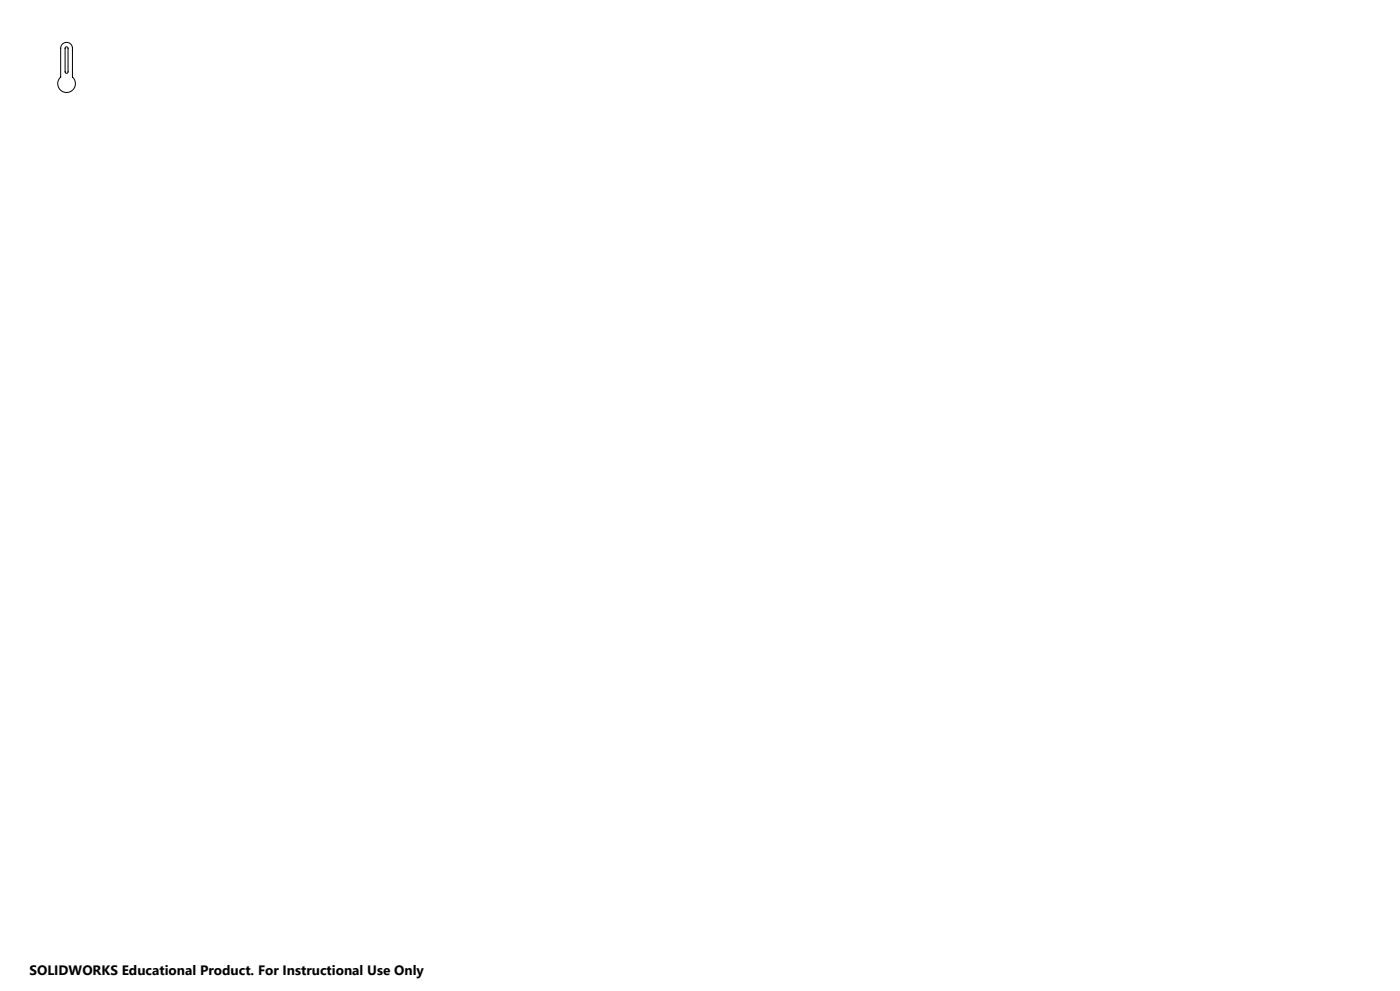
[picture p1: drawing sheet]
<svg xmlns="http://www.w3.org/2000/svg" width="1189mm" height="841mm" viewBox="0 0 1189 841" stroke-linecap="round" stroke-linejoin="round" font-family="sans-serif">
<path d="M53 38a5 5 0 0 1 5-2 5 5 0 0 1 4 5v24a7 7 0 0 1 0 11 7 7 0 0 1-11 0 7 7 0 0 1 1-11v-24zM56 40h1l1 1v20a1.3 1.3 0 0 1-1 1 1.3 1.3 0 0 1-2-1z" fill="none" stroke="#000" stroke-width=".85"/>
<text font-size="11.6" x="25" y="828">SOLIDWORKS Educational Product. For Instructional Use Only</text>
</svg>
